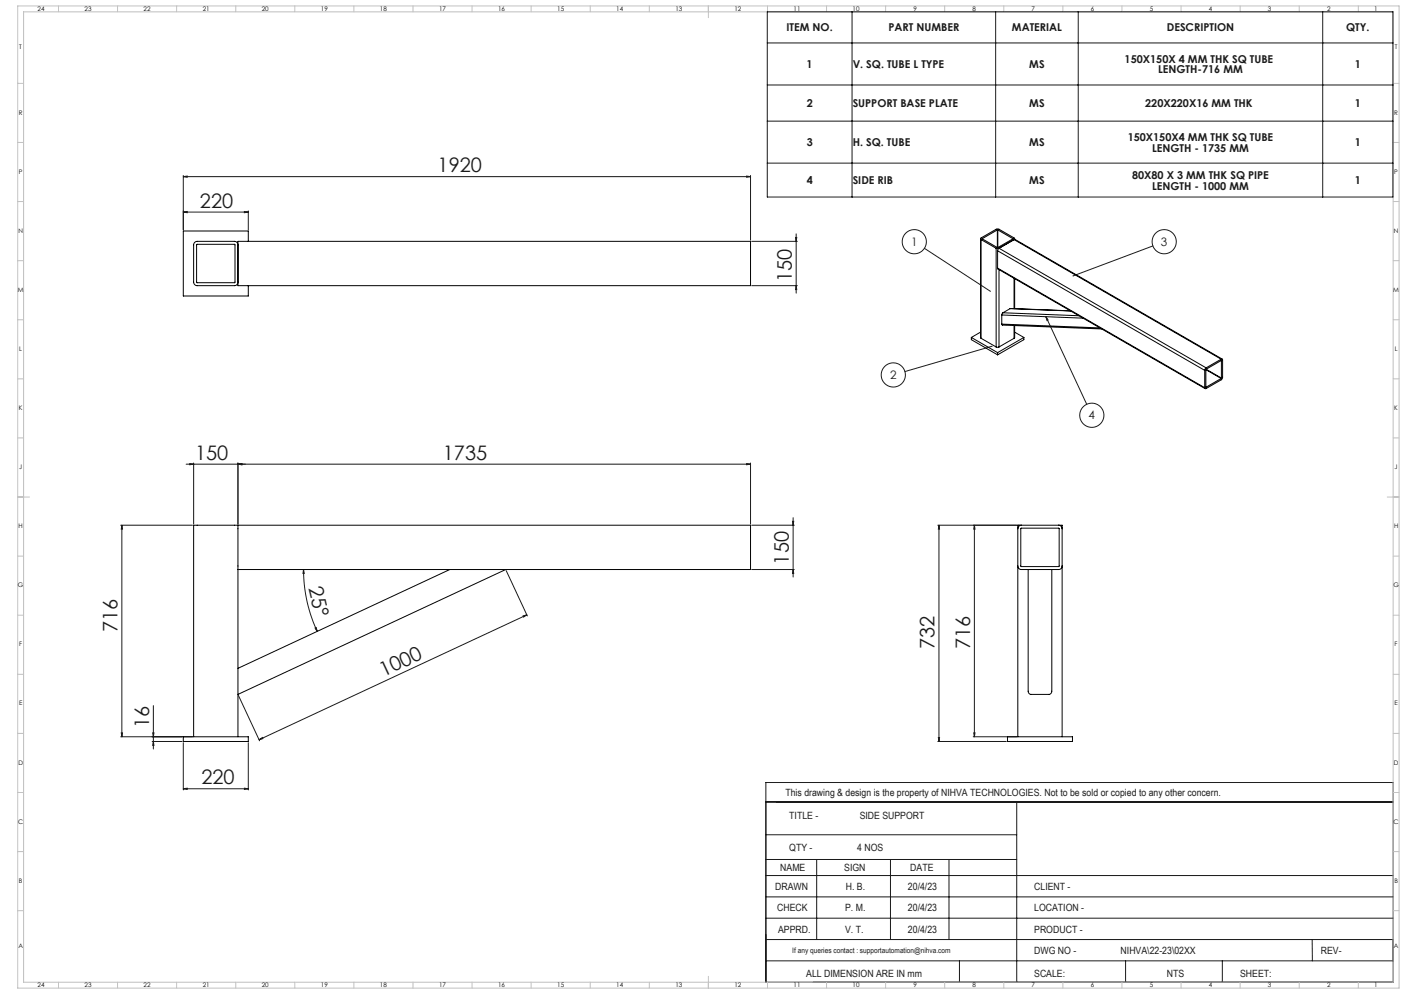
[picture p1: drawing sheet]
<svg xmlns="http://www.w3.org/2000/svg" width="1189mm" height="841mm" viewBox="0 0 1189 841" stroke-linecap="round" stroke-linejoin="round" font-family="sans-serif">
<path d="M648 678v153" fill="none" stroke="#000" stroke-width=".85"/>
<g fill="none" stroke="#191924" stroke-width=".85">
<path d="M649 10h530v157h-530zM721 10v157M843 10v157M912 10v157M1119 10v157M649 36h530M649 72h530M649 102h530M649 138h530M155 149h3v1zM155 148v46M155 149h480"/>
<path d="M632 149h3l-3 1zM635 148v55M155 179h3v1zM155 179h55M207 179h3l-3 1zM210 178v16M674 198v50M636 204h39M673 201h1v3zM782 210l56 36M976 208l-68 25M636 242h39"/>
<path d="M674 242v3h-1zM885 268l2 3h-1zM885 268l35 74M839 293l-73 21M158 393h477M161 392l3 1h-3zM164 392v51M201 392v51M201 393l4-1v1zM632 392l3 1h-3zM635 392v51M671 438v50"/>
<path d="M102 444h61M103 444l1 4h-1zM103 444v179M636 444h36M671 441h1l-1 3zM794 444h69M795 444v4h-1zM795 444v183M825 444v4h-1zM825 444v179M257 482v3h-1zM257 482a123 123 0 0 0 11 52"/>
<path d="M428 483l18 38M636 482h36M671 482l1 3h-1zM267 531h1v3zM443 521l3-1-3 2zM446 520l-227 106M130 597v37M202 588l18 39M102 623h61M103 620h1l-1 3zM129 627h25M129 620h1v3z"/>
<path d="M130 627v4h-1zM155 628v40M210 628v40M219 626l3-2v1zM794 627h58M794 624h1v3zM824 623h36M824 620h1v3zM155 667h3v1zM155 667h55M207 667h3l-3 1zM648 662h531v169h-531z"/>
<path d="M648 678h531M860 678v153M648 706h212M648 727h212M691 727v68M754 727v68M803 727v68M648 759h531M648 741h531M648 777h531M648 795h531M1110 795l1 18"/>
<path d="M648 813h531M812 813v18M953 813v18M1034 813v18"/>
<circle cx="774" cy="204" r="10"/>
<circle cx="985" cy="205" r="10"/>
<circle cx="756" cy="317" r="10"/>
<circle cx="924" cy="351" r="10"/>
</g>
<g fill="none" stroke="#c0c0c0" stroke-width=".85">
<path d="M15 5h1169v831h-1169zM20 10h1159v821h-1159zM49 5v5M99 5v5M149 5v5M199 5v5M249 5v5M299 5v5M349 5v5M399 5v5M449 5v5M499 5v5"/>
<path d="M549 5v5M599 5v10M649 5v5M699 5v5M749 5v5M799 5v5M849 5v5M899 5v5M949 5v5M999 5v5M1049 5v5M1099 5v5"/>
<path d="M1149 5v5M15 71h5M1179 71h5M15 121h5M1179 121h5M15 171h5M1179 171h5M15 221h5M1179 221h5M15 271h5M1179 271h5M15 321h5"/>
<path d="M1179 321h5M15 371h5M1179 371h5M15 421h10M1174 421h10M15 471h5M1179 471h5M15 521h5M1179 521h5M15 571h5M1179 571h5M15 621h5"/>
<path d="M1179 621h5M15 671h5M1179 671h5M15 721h5M1179 721h5M15 771h5M1179 771h5M49 831v5M99 831v5M149 831v5M199 831v5M249 831v5"/>
<path d="M299 831v5M349 831v5M399 831v5M449 831v5M499 831v5M549 831v5M599 826v10M649 831v5M699 831v5M749 831v5M799 831v5M849 831v5"/>
<path d="M899 831v5M949 831v5M999 831v5M1049 831v5M1099 831v5M1149 831v5"/>
</g>
<g fill="#191924">
<path d="M908 233v1zM838 246v1zM885 268l2 3h-1zM839 293h1z"/>
<path d="M632 392l3 1h-3zM201 393l4-1v1z"/>
<path d="M161 392l3 1h-3zM201 393l4-1v1zM155 667h3v1zM207 667h3l-3 1z"/>
<path d="M155 149h3v1zM632 149h3l-3 1z"/>
<path d="M207 179h3l-3 1zM155 179h3v1z"/>
<path d="M443 521l3-1-3 2zM219 626l3-2v1z"/>
<path d="M794 624h1v3zM795 444v4h-1z"/>
<path d="M103 444l1 4h-1zM103 620h1l-1 3zM671 441h1l-1 3zM671 482l1 3h-1zM129 620h1v3zM130 627v4h-1zM825 444v4h-1zM824 620h1v3z"/>
<path d="M673 201h1v3zM674 242v3h-1z"/>
<path d="M257 482v3h-1zM267 531h1v3z"/>
</g>
<g fill="none" stroke="#000" stroke-width=".85">
<path d="M844 195h.1M844 195l-13 7M844 195v14M844 195l13 7M167 207h32v32h-32zM201 207v-3h434v38h-434v-3M201 207a3 3 0 0 0-3-3h-31a3 3 0 0 0-3 3v32a3 3 0 0 0 3 3h31a3 3 0 0 0 3-3M201 207v32M210 204v-9h-55v55h55v-8M830 202v84M830 203v-1v-1l14-7 14 7 1 1-1 1M830 203l13 7"/>
<path d="M830 203v83M831 202h.1M831 202l13 7M843 210h2M843 210v84M844 209h.1M844 212l175 101M844 212v15M845 210l-1 2M845 210l176 101M857 202h.1M857 202l-13 7"/>
<path d="M858 203h1l175 101M858 203l175 101M858 203l-13 7M859 202v1M844 227l1 1 175 101M844 227l175 101M845 228v66M858 235v26M859 236v25M848 274v1l84 3M848 267v7M848 274l83 3"/>
<path d="M848 267l69 2M849 265l-1 2M849 265l64 2M855 261l51 2M855 261l-6 4M858 275v11M859 275v11h-1M822 286v1l22 13M822 286l22 12M830 281l-8 5M830 286l13 8M843 294h2"/>
<path d="M844 298v2M858 286l-13 8M859 281l7 5M866 286l-22 12M866 286v1l-22 13M1019 313v15M1020 313v14M1020 313l13 7M1021 311l-2 2M1021 312l-1 1M1021 312l13 8M1033 304h2l-1 17-13 8h-1l-1-1"/>
<path d="M1033 305h1M1033 304l-12 7M1033 305l-12 7M1034 320h-1M1034 305v15M1020 327l1 1M1033 320l-12 8M201 444h434v38h-434M201 444v38M201 444h-37v179M864 447h32v32h-32zM864 444a3 3 0 0 0-3 3"/>
<path d="M864 444h-3v179M864 444h32M896 444a3 3 0 0 1 3 3M896 444h3v179M861 479a3 3 0 0 0 3 3h32a3 3 0 0 0 3-3M201 482v141M381 482l-180 83M428 482l-227 106M870 482v103a2.7 2.7 0 0 0 3 3h15a2.7 2.7 0 0 0 2-3v-103M155 623h55v4h-55zM853 623h55v4h-55z"/>
</g>
<g font-size="16.9" fill="#191924">
<text x="370" y="146">1920</text>
<text x="169" y="176">220</text>
<text x="670" y="239" transform="rotate(-90 670 239)">150</text>
<text x="165" y="389">150</text>
<text x="375" y="389">1735</text>
<text x="668" y="478" transform="rotate(-90 668 478)">150</text>
<text x="261" y="498" transform="rotate(76 261 498)">25°</text>
<text x="99" y="535" transform="rotate(-90 99 535)">716</text>
<text x="791" y="549" transform="rotate(-90 791 549)">732</text>
<text x="821" y="549" transform="rotate(-90 821 549)">716</text>
<text x="325" y="573" transform="rotate(-25 325 573)">1000</text>
<text x="126" y="616" transform="rotate(-90 126 616)">16</text>
<text x="170" y="664">220</text>
</g>
<g font-size="9.9" fill="#191924">
<text x="771" y="208">1</text>
<text x="983" y="208">3</text>
<text x="753" y="321">2</text>
<text x="921" y="355">4</text>
</g>
<g font-size="9.2" fill="#191924">
<text x="666" y="27">ITEM NO.</text>
<text x="752" y="27">PART NUMBER</text>
<text x="856" y="27">MATERIAL</text>
<text x="987" y="27">DESCRIPTION</text>
<text x="1139" y="27">QTY.</text>
<text x="952" y="53">150X150X 4 MM THK SQ TUBE</text>
<text x="683" y="58">1</text>
<text x="722" y="58">V. SQ. TUBE L TYPE</text>
<text x="871" y="58">MS</text>
<text x="1147" y="58">1</text>
<text x="980" y="62">LENGTH-716 MM</text>
<text x="683" y="91">2</text>
<text x="722" y="91">SUPPORT BASE PLATE</text>
<text x="871" y="91">MS</text>
<text x="969" y="91">220X220X16 MM THK</text>
<text x="1147" y="91">1</text>
<text x="954" y="119">150X150X4 MM THK SQ TUBE</text>
<text x="683" y="124">3</text>
<text x="722" y="124">H. SQ. TUBE</text>
<text x="871" y="124">MS</text>
<text x="1147" y="124">1</text>
<text x="975" y="128">LENGTH - 1735 MM</text>
<text x="683" y="156">4</text>
<text x="722" y="156">SIDE RIB</text>
<text x="871" y="156">MS</text>
<text x="958" y="151">80X80 X 3 MM THK SQ PIPE</text>
<text x="1147" y="156">1</text>
<text x="975" y="160">LENGTH - 1000 MM</text>
</g>
<g font-size="8.5" fill="#191924">
<text x="665" y="674">This drawing &amp; design is the property of NIHVA TECHNOLOGIES. Not to be sold or copied to any other concern.</text>
<text x="668" y="693">TITLE -</text>
<text x="728" y="693">SIDE SUPPORT</text>
<text x="668" y="720">QTY -</text>
<text x="726" y="720">4 NOS</text>
<text x="660" y="737">NAME</text>
<text x="714" y="737">SIGN</text>
<text x="770" y="737">DATE</text>
<text x="656" y="753">DRAWN</text>
<text x="716" y="753">H. B.</text>
<text x="768" y="753">20/4/23</text>
<text x="875" y="753">CLIENT -</text>
<text x="658" y="771">CHECK</text>
<text x="715" y="771">P. M.</text>
<text x="768" y="771">20/4/23</text>
<text x="875" y="771">LOCATION -</text>
<text x="658" y="789">APPRD.</text>
<text x="715" y="789">V. T.</text>
<text x="768" y="789">20/4/23</text>
<text x="875" y="789">PRODUCT -</text>
<text x="875" y="807">DWG NO -</text>
<text x="948" y="807">NIHVA\22-23\02XX</text>
<text x="1118" y="807">REV-</text>
<text x="682" y="826">ALL DIMENSION ARE IN mm</text>
<text x="875" y="826">SCALE:</text>
<text x="987" y="827">NTS</text>
<text x="1049" y="826">SHEET:</text>
</g>
<text font-size="6.3" fill="#191924" x="671" y="807">If any queries contact : supportautomation@nihva.com</text>
<g font-size="5.3">
<text x="32" y="9">24</text>
<text x="72" y="9">23</text>
<text x="122" y="9">22</text>
<text x="172" y="9">21</text>
<text x="222" y="9">20</text>
<text x="272" y="9">19</text>
<text x="322" y="9">18</text>
<text x="372" y="9">17</text>
<text x="422" y="9">16</text>
<text x="472" y="9">15</text>
<text x="522" y="9">14</text>
<text x="572" y="9">13</text>
<text x="622" y="9">12</text>
<text x="672" y="9">11</text>
<text x="722" y="9">10</text>
<text x="773" y="9">9</text>
<text x="823" y="9">8</text>
<text x="873" y="9">7</text>
<text x="923" y="9">6</text>
<text x="973" y="9">5</text>
<text x="1023" y="9">4</text>
<text x="1073" y="9">3</text>
<text x="1123" y="9">2</text>
<text x="1163" y="9">1</text>
<text x="16" y="42">T</text>
<text x="1180" y="42">T</text>
<text x="16" y="97">R</text>
<text x="1180" y="97">R</text>
<text x="16" y="147">P</text>
<text x="1180" y="147">P</text>
<text x="16" y="197">N</text>
<text x="1180" y="197">N</text>
<text x="15" y="247">M</text>
<text x="1179" y="247">M</text>
<text x="16" y="297">L</text>
<text x="1180" y="297">L</text>
<text x="16" y="347">K</text>
<text x="1180" y="347">K</text>
<text x="16" y="397">J</text>
<text x="1180" y="397">J</text>
<text x="16" y="447">H</text>
<text x="1180" y="447">H</text>
<text x="15" y="497">G</text>
<text x="1179" y="497">G</text>
<text x="16" y="547">F</text>
<text x="1180" y="547">F</text>
<text x="16" y="597">E</text>
<text x="1180" y="597">E</text>
<text x="16" y="647">D</text>
<text x="1180" y="647">D</text>
<text x="15" y="697">C</text>
<text x="1179" y="697">C</text>
<text x="16" y="747">B</text>
<text x="1180" y="747">B</text>
<text x="16" y="802">A</text>
<text x="1180" y="802">A</text>
<text x="32" y="835">24</text>
<text x="72" y="835">23</text>
<text x="122" y="835">22</text>
<text x="172" y="835">21</text>
<text x="222" y="835">20</text>
<text x="272" y="835">19</text>
<text x="322" y="835">18</text>
<text x="372" y="835">17</text>
<text x="422" y="835">16</text>
<text x="472" y="835">15</text>
<text x="522" y="835">14</text>
<text x="572" y="835">13</text>
<text x="622" y="835">12</text>
<text x="672" y="835">11</text>
<text x="722" y="835">10</text>
<text x="773" y="835">9</text>
<text x="823" y="835">8</text>
<text x="873" y="835">7</text>
<text x="923" y="835">6</text>
<text x="973" y="835">5</text>
<text x="1023" y="835">4</text>
<text x="1073" y="835">3</text>
<text x="1123" y="835">2</text>
<text x="1163" y="835">1</text>
</g>
</svg>
